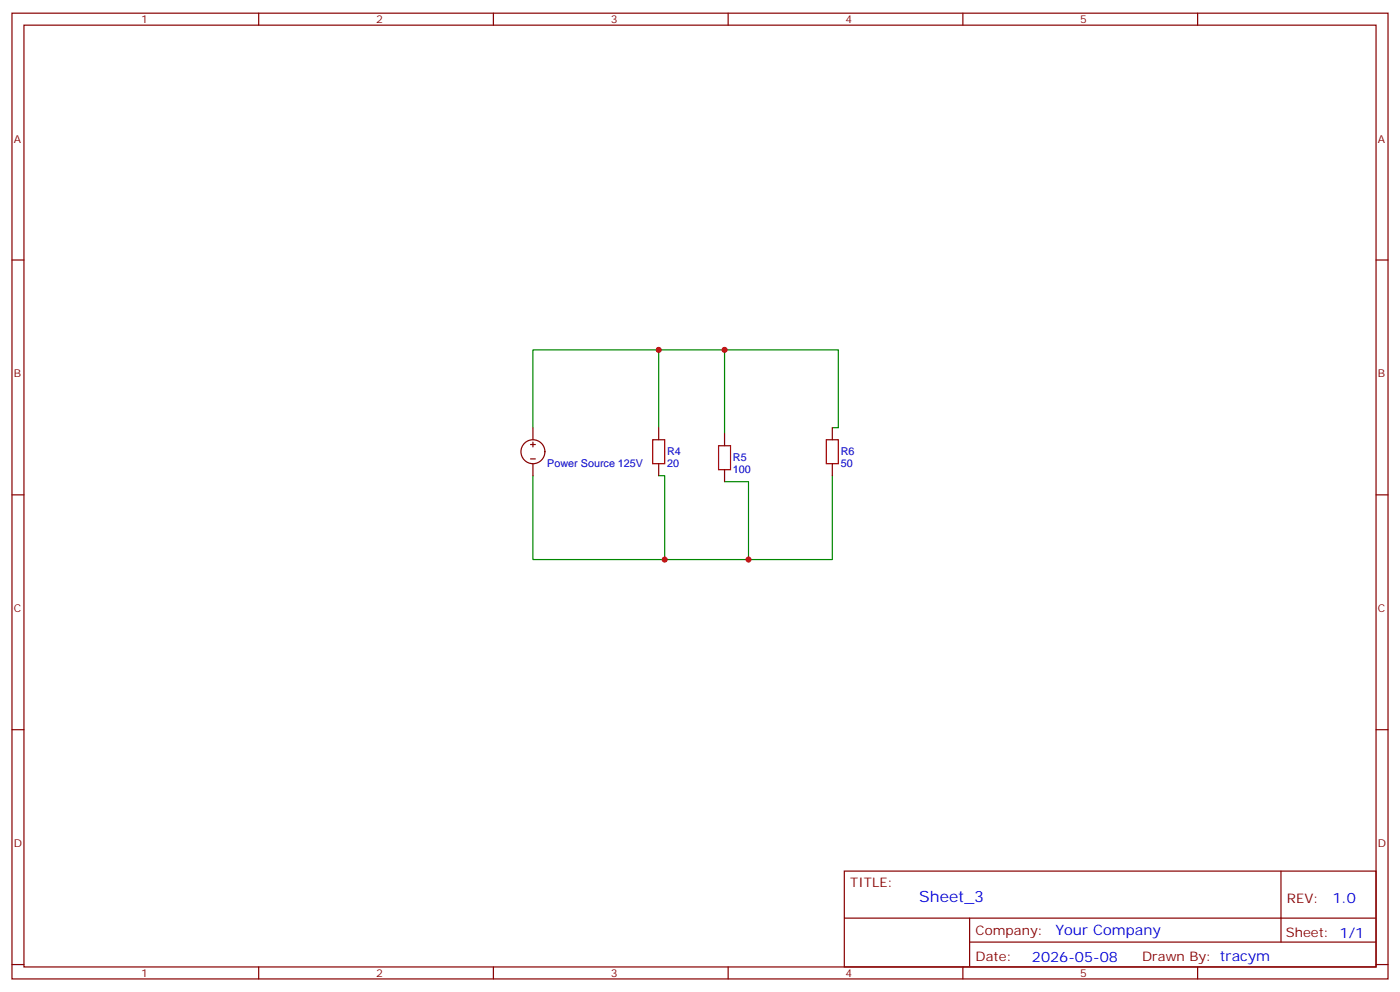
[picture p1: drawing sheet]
<svg xmlns="http://www.w3.org/2000/svg" width="412mm" height="292mm" viewBox="0 0 412 292" stroke-linecap="round" stroke-linejoin="round" font-family="sans-serif">
<g fill="none" stroke="#870000" stroke-width=".35">
<path d="M3.5 3.9h405.4v284.3h-405.4zM7.1 7.4h398.2v277.3h-398.2zM76.2 3.9v3.5M145.3 3.9v3.5M214.5 3.9v3.5M283.6 3.9v3.5M352.8 3.9v3.5M3.5 76.6h3.6M405.3 76.6h3.6M156.3 130.9h1.4M156.3 135.1h1.4M157 125.9v3.6"/>
<path d="M157 130.2v1.4M157 136.5v3.6M194 125.9v3.6M194 136.5v3.6M213.4 127.7v3.5M213.4 138.3v3.5M245.2 125.9v3.6M245.2 136.5v3.6M3.5 145.7h3.6M405.3 145.7h3.6M3.5 214.8h3.6M405.3 214.8h3.6"/>
<path d="M248.7 256.5h156.6v28.2h-156.6zM377.3 256.5v20.9M248.7 270.3h156.5M285.6 277.4h119.6M285.6 270.3v14.1M3.5 284h3.6M76.2 284.7v3.5M145.3 284.7v3.5M214.5 284.7v3.5M283.6 284.7v3.5M352.8 284.7v3.5M405.3 284h3.6"/>
<circle cx="157" cy="133" r="3.5"/>
</g>
<path d="M194 103v22.9M213.4 103v24.7M157 125.9v-22.9h89.9v22.9h-1.7M157 140.1v24.6h88.2v-24.6M194 140.1h1.8v24.6M213.4 141.8h7.1v22.9" fill="none" stroke="#008700" stroke-width=".35"/>
<path d="M192.3 129.5h3.5v7h-3.5zM211.7 131.2h3.5v7.1h-3.5zM243.4 129.5h3.5v7h-3.5z" fill="none" stroke="#a10000" stroke-width=".35"/>
<g fill="#c00">
<circle cx="213.4" cy="103" r=".88"/>
<circle cx="220.5" cy="164.7" r=".88"/>
<circle cx="195.8" cy="164.7" r=".88"/>
<circle cx="194" cy="103" r=".88"/>
</g>
<text font-size="4.6" fill="#00f" x="270.8" y="265.5">Sheet_3</text>
<g font-size="4.2" fill="#00f">
<text x="392.5" y="265.7">1.0</text>
<text x="310.9" y="275.3">Your Company</text>
<text x="304" y="283.1">2026-05-08</text>
</g>
<g font-size="3.9" fill="#800">
<text x="250.5" y="261.1">TITLE:</text>
<text x="379.1" y="265.7">REV:</text>
<text x="287.4" y="275.3">Company:</text>
<text x="378.7" y="275.9">Sheet: 1/1</text>
<text x="287.4" y="282.9">Date:</text>
<text x="336.4" y="283">Drawn By: tracym</text>
</g>
<g font-size="3.2" fill="#800">
<text x="41.6" y="6.9">1</text>
<text x="110.8" y="6.9">2</text>
<text x="179.9" y="6.9">3</text>
<text x="249.1" y="6.9">4</text>
<text x="318.2" y="6.9">5</text>
<text x="4.1" y="42">A</text>
<text x="405.9" y="42">A</text>
<text x="4.1" y="111.1">B</text>
<text x="405.9" y="111.1">B</text>
<text x="4.1" y="180.3">C</text>
<text x="405.9" y="180.3">C</text>
<text x="4.1" y="249.4">D</text>
<text x="405.9" y="249.4">D</text>
<text x="41.6" y="287.7">1</text>
<text x="110.8" y="287.7">2</text>
<text x="179.9" y="287.7">3</text>
<text x="249.1" y="287.7">4</text>
<text x="318.2" y="287.7">5</text>
</g>
<g font-size="3.2" fill="#000080">
<text x="161.2" y="137.3">Power Source 125V</text>
<text x="196.5" y="137.4">20</text>
<text x="196.5" y="134">R4</text>
<text x="215.9" y="135.8">R5</text>
<text x="247.6" y="137.4">50</text>
<text x="247.6" y="134">R6</text>
<text x="215.9" y="139.1">100</text>
</g>
</svg>
